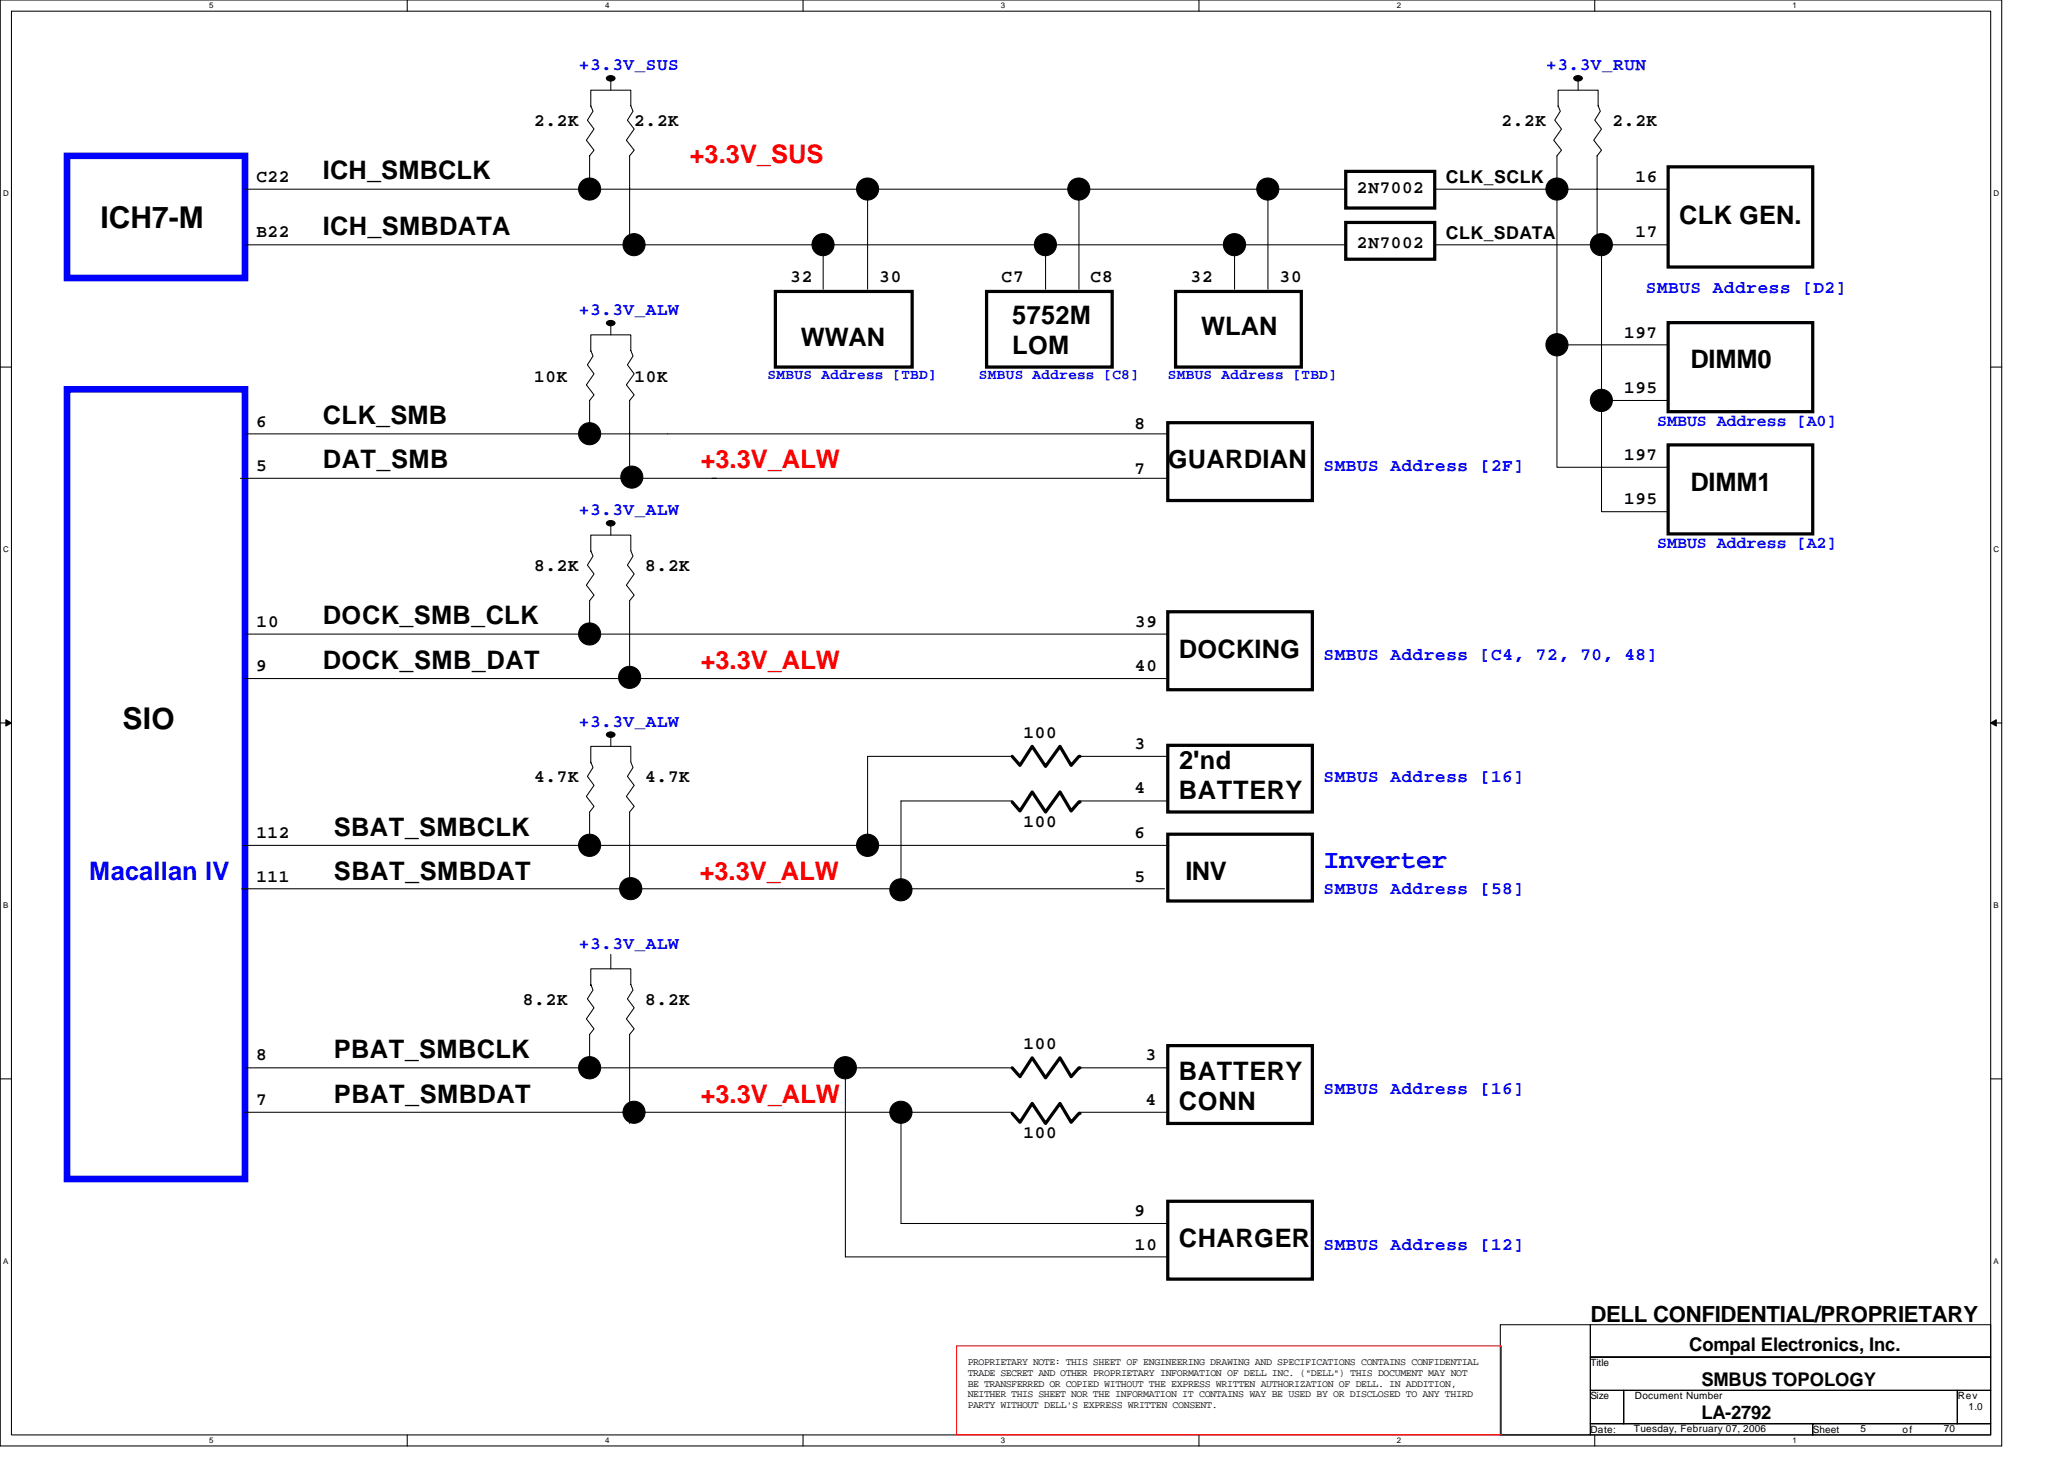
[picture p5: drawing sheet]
<svg xmlns="http://www.w3.org/2000/svg" width="297mm" height="210mm" viewBox="0 0 297 210" stroke-linecap="round" stroke-linejoin="round" font-family="sans-serif">
<path d="M0 0h288.1v208h-288.1zM1.6 1.6h284.9v204.8h-284.9z" fill="none" stroke="#000" stroke-width=".15"/>
<g fill="#fff">
<path d="M30.1 .2h.6v1.2h-.6z"/>
<path d="M30.1 206.6h.6v1.3h-.6z"/>
</g>
<path d="M58.6 0v1.6M58.6 206.4v1.6" fill="none" stroke="#000" stroke-width=".15"/>
<g fill="#fff">
<path d="M87.1 .2h.6v1.2h-.6z"/>
<path d="M87.1 206.6h.6v1.3h-.6z"/>
</g>
<path d="M115.6 0v1.6M115.6 206.4v1.6" fill="none" stroke="#000" stroke-width=".15"/>
<g fill="#fff">
<path d="M144 .2h.6v1.2h-.6z"/>
<path d="M144 206.6h.6v1.3h-.6z"/>
</g>
<path d="M172.5 0v1.6M172.5 206.4v1.6" fill="none" stroke="#000" stroke-width=".15"/>
<g fill="#fff">
<path d="M201 .2h.6v1.2h-.6z"/>
<path d="M201 206.6h.6v1.3h-.6z"/>
</g>
<path d="M229.5 0v1.6M229.5 206.4v1.6" fill="none" stroke="#000" stroke-width=".15"/>
<g fill="#fff">
<path d="M258 .2h.6v1.2h-.6z"/>
<path d="M258 206.6h.6v1.3h-.6z"/>
<path d="M.4 27.2h.8v1.3h-.8z"/>
<path d="M286.9 27.2h.8v1.3h-.8z"/>
<path d="M.4 78.4h.8v1.3h-.8z"/>
<path d="M286.9 78.4h.8v1.3h-.8z"/>
</g>
<path d="M0 52.8h1.6M286.5 52.8h1.6" fill="none" stroke="#000" stroke-width=".15"/>
<g fill="#fff">
<path d="M.4 129.6h.8v1.3h-.8z"/>
<path d="M286.9 129.6h.7v1.3h-.7z"/>
</g>
<path d="M0 104h1.6M286.5 104h1.6" fill="none" stroke="#000" stroke-width=".15"/>
<path d="M.8 103.5l.8 .5-.8 .5zM286.5 104l.8-.5v1z" fill="#000" stroke="#000" stroke-width=".14"/>
<g fill="#fff">
<path d="M.4 180.8h.8v1.3h-.8z"/>
<path d="M286.9 180.8h.7v1.3h-.7z"/>
</g>
<g fill="none" stroke="#000" stroke-width=".15">
<path d="M85 15.4v-2.4h5.8v2.2l.3 .8-.8 1.3 1 1.3-1.2 1.6 1.2 1.4-.7 .8v12.8M85 15.2l.3 .8-.8 1.3 1 1.3-1.1 1.6 1.1 1.4-.6 .8v4.8M87.9 10.9v2.1M224.2 15.2l.4 .8-.9 1.3 1 1.3-1.1 1.6 1.1 1.4-.6 .8v44.8h16M224.2 15.4v-2.4h5.8v2.2l.3 .8-.8 1.3 1 1.3-1.1 1.6 1.1 1.4-.7 .8v12.8M227.1 10.9v2.1M35.3 27.2h158.4M35.3 35.2h158.4M118.5 35.2v6.4M124.9 27.2v14.4M150.5 35.2v6.4M155.3 27.2v14.4"/>
<path d="M177.7 35.2v6.4M182.5 27.2v14.4M206.5 27.2h33.6M206.5 35.2h33.6M230.5 35.2v38.4h9.6M85 50.4l.3 .8-.8 1.3 1 1.3-1.1 1.6 1.1 1.4-.6 .8v4.8M85 50.6v-2.4h5.8v2.2l.3 .8-.8 1.3 1 1.3-1.2 1.6 1.2 1.4-.7 .8v11.4M87.9 46.1v2.1M224.1 49.6h16M230.5 57.6h9.6M34.6 68.8h133.5M35.3 62.4h132.8"/>
<path d="M85 79.2l.3 .8-.8 1.3 1 1.3-1.1 1.6 1.1 1.4-.6 .8v4.8M85 79.4v-2.4h5.8v2.2l.3 .8-.8 1.3 1 1.3-1.2 1.6 1.2 1.4-.7 .8v11.2M87.9 74.9v2.1M35.3 97.6h132.8M35.3 91.2h132.8M85 109.6l.3 .8-.8 1.3 1 1.3-1.1 1.6 1.1 1.4-.6 .8v4.8M85 109.8v-2.4h5.8v2.2l.3 .8-.8 1.3 1 1.3-1.2 1.6 1.2 1.4-.7 .8v11.1M87.9 105.3v2.1M145.7 108.8h-20.8v12.8M145.7 115.2h-16v12.8M155.3 108.8h12.8M155.3 115.2h12.8"/>
<path d="M34.8 127.9h132.8M34.9 121.6h133.3M87.9 137.3v2.1M0 155.2h1.6M35.3 153.6h110.4M85 141.6l.3 .8-.8 1.3 1 1.3-1.1 1.6 1.1 1.4-.6 .8v4.8M85 141.8v-2.4h5.8v2.2l.3 .8-.8 1.3 1 1.3-1.2 1.6 1.2 1.4-.7 .8v12.8M121.7 153.6v27.2h46.4M155.3 153.6h12.8M286.5 155.2h1.6M35.3 160h110.4M129.7 160v16h38.4"/>
<path d="M155.3 160h12.8M215.9 190.6h13v15.8h-13zM228.9 190.6h57.6v4.6h-57.6zM228.9 195.2h57.6v4.8h-57.6zM228.9 204.8h32v1.6h-32zM228.9 200h4.8v4.8h-4.8zM233.7 200h48v4.8h-48zM260.9 204.8h25.6v1.6h-25.6zM281.7 200h4.8v4.8h-4.8z"/>
</g>
<path d="M137.7 193.6h78.4v12.8h-78.4z" fill="none" stroke="#f00" stroke-width=".15"/>
<g fill="#000" stroke="#000" stroke-width=".15">
<path d="M87.4 11.1a.77 .77 0 0 1 1.1 .2 .69 .69 0 0 1-.6 .4 .69 .69 0 0 1-.6-.4z" fill-rule="evenodd"/>
<path d="M226.6 11.1a.77 .77 0 0 1 1.1 .2 .69 .69 0 0 1-.6 .4 .69 .69 0 0 1-.6-.4z" fill-rule="evenodd"/>
<path d="M87.4 46.3a.77 .77 0 0 1 1.1 .2 .7 .7 0 0 1-1.2 0z" fill-rule="evenodd"/>
<path d="M87.4 75.1a.77 .77 0 0 1 1.1 .2 .69 .69 0 0 1-.6 .4 .69 .69 0 0 1-.6-.4z" fill-rule="evenodd"/>
<path d="M87.4 105.5a.77 .77 0 0 1 1.1 .2 .69 .69 0 0 1-.6 .4 .69 .69 0 0 1-.6-.4z" fill-rule="evenodd"/>
<circle cx="84.9" cy="27.2" r="1.59"/>
<circle cx="91.2" cy="35.2" r="1.59"/>
<circle cx="118.4" cy="35.2" r="1.59"/>
<circle cx="124.9" cy="27.2" r="1.59"/>
<circle cx="150.4" cy="35.2" r="1.59"/>
<circle cx="155.3" cy="27.2" r="1.59"/>
<circle cx="177.7" cy="35.2" r="1.6"/>
<circle cx="182.5" cy="27.2" r="1.59"/>
<circle cx="224.1" cy="27.2" r="1.59"/>
<circle cx="230.5" cy="35.2" r="1.59"/>
<circle cx="224.1" cy="49.6" r="1.6"/>
<circle cx="230.5" cy="57.6" r="1.6"/>
<circle cx="84.9" cy="62.4" r="1.59"/>
<circle cx="90.9" cy="68.6" r="1.59"/>
<circle cx="84.9" cy="91.2" r="1.59"/>
<circle cx="90.6" cy="97.5" r="1.59"/>
<circle cx="84.8" cy="121.6" r="1.6"/>
<circle cx="90.8" cy="127.8" r="1.6"/>
<circle cx="124.9" cy="121.6" r="1.6"/>
<circle cx="129.7" cy="128" r="1.6"/>
<circle cx="84.8" cy="153.6" r="1.6"/>
<circle cx="121.6" cy="153.6" r="1.6"/>
<circle cx="91.2" cy="160" r="1.59"/>
<circle cx="129.7" cy="160" r="1.6"/>
</g>
<g fill="none" stroke="#000" stroke-width=".47">
<path d="M193.7 24.7h12.8v5.2h-12.8zM193.7 32h12.8v5.3h-12.8zM240.1 24h20.8v14.4h-20.8zM111.6 41.9h19.7v10.9h-19.7zM142 41.9h18.1v10.9h-18.1zM169.2 41.9h18.1v10.9h-18.1zM240.1 46.4h20.8v12.8h-20.8zM168.1 60.8h20.8v11.2h-20.8zM240.1 64h20.8v12.8h-20.8zM168.1 88h20.8v11.2h-20.8zM145.7 108.8l1.1 1.3 1.7-2.7 2 2.9 2-2.9 1.7 2.7 1.1-1.3h.1M145.7 115.4l1.1 1.3 1.7-2.8 2 2.9 2-2.9 1.7 2.8 1.1-1.3h.1"/>
<path d="M168.1 107.2h20.8v9.6h-20.8zM168.1 120h20.8v9.6h-20.8zM145.7 153.6l1.1 1.3 1.7-2.7 2 2.9 2-2.9 1.7 2.7 1.1-1.3h.1M168.1 150.4h20.8v11.2h-20.8zM145.7 160.2l1.1 1.3 1.7-2.8 2 2.9 2-2.9 1.7 2.8 1.1-1.3h.1M168.1 172.8h20.8v11.2h-20.8z"/>
</g>
<path d="M9.6 22.4h25.7v17.6h-25.7zM9.6 56h25.7v113.6h-25.7z" fill="none" stroke="#00f" stroke-width=".95"/>
<g font-size="4.3">
<text x="14.5" y="32.8">ICH7-M</text>
<text x="17.6" y="104.8">SIO</text>
</g>
<text font-size="3.8" fill="#00f" x="190.5" y="124.8">Inverter</text>
<g font-size="3.7" fill="#f00">
<text x="99.3" y="23.4">+3.3V_SUS</text>
<text x="100.9" y="67.4">+3.3V_ALW</text>
<text x="100.9" y="96.2">+3.3V_ALW</text>
<text x="100.7" y="126.6">+3.3V_ALW</text>
<text x="100.9" y="158.6">+3.3V_ALW</text>
</g>
<g font-size="3.7">
<text x="46.5" y="25.8">ICH_SMBCLK</text>
<text x="46.5" y="33.8">ICH_SMBDATA</text>
<text x="241.7" y="32.2">CLK GEN.</text>
<text x="145.7" y="46.6">5752M</text>
<text x="115.3" y="49.8">WWAN</text>
<text x="145.7" y="50.9">LOM</text>
<text x="172.9" y="48.2">WLAN</text>
<text x="243.3" y="53">DIMM0</text>
<text x="46.5" y="61">CLK_SMB</text>
<text x="46.5" y="67.4">DAT_SMB</text>
<text x="168.1" y="67.4">GUARDIAN</text>
<text x="243.3" y="70.6">DIMM1</text>
<text x="46.5" y="89.8">DOCK_SMB_CLK</text>
<text x="169.7" y="94.6">DOCKING</text>
<text x="46.5" y="96.2">DOCK_SMB_DAT</text>
<text x="169.7" y="110.6">2'nd</text>
<text x="169.7" y="114.9">BATTERY</text>
<text x="48" y="120.2">SBAT_SMBCLK</text>
<text x="48" y="126.6">SBAT_SMBDAT</text>
<text x="170.6" y="126.6">INV</text>
<text x="48" y="152.2">PBAT_SMBCLK</text>
<text x="169.7" y="155.4">BATTERY</text>
<text x="48" y="158.6">PBAT_SMBDAT</text>
<text x="169.7" y="159.7">CONN</text>
<text x="169.7" y="179.4">CHARGER</text>
</g>
<text font-size="3.7" fill="#00f" x="12.8" y="126.6">Macallan IV</text>
<text font-size="3.2" x="228.9" y="190.2">DELL CONFIDENTIAL/PROPRIETARY</text>
<g font-size="2.7">
<text x="243.1" y="194.4">Compal Electronics, Inc.</text>
<text x="244.9" y="199.3">SMBUS TOPOLOGY</text>
<text x="244.9" y="204.2">LA-2792</text>
</g>
<g font-size="2.5" fill="#00f">
<text x="83.3" y="10.1">+3.3V_SUS</text>
<text x="222.5" y="10.1">+3.3V_RUN</text>
<text x="83.3" y="45.4">+3.3V_ALW</text>
<text x="236.9" y="42.1">SMBUS Address [D2]</text>
<text x="190.5" y="67.8">SMBUS Address [2F]</text>
<text x="83.3" y="74.1">+3.3V_ALW</text>
<text x="190.5" y="95">SMBUS Address [C4, 72, 70, 48]</text>
<text x="83.3" y="104.6">+3.3V_ALW</text>
<text x="190.5" y="112.6">SMBUS Address [16]</text>
<text x="190.5" y="128.6">SMBUS Address [58]</text>
<text x="83.3" y="136.6">+3.3V_ALW</text>
<text x="190.5" y="157.4">SMBUS Address [16]</text>
<text x="190.5" y="179.8">SMBUS Address [12]</text>
</g>
<g font-size="2.5">
<text x="76.9" y="18.1">2.2K</text>
<text x="91.3" y="18.1">2.2K</text>
<text x="216.1" y="18.1">2.2K</text>
<text x="232.1" y="18.1">2.2K</text>
<text x="36.9" y="26.1">C22</text>
<text x="195.3" y="27.7">2N7002</text>
<text x="208.1" y="26.4">CLK_SCLK</text>
<text x="235.3" y="26.1">16</text>
<text x="36.9" y="34.1">B22</text>
<text x="195.3" y="35.8">2N7002</text>
<text x="208.1" y="34.4">CLK_SDATA</text>
<text x="235.3" y="34.1">17</text>
<text x="113.7" y="40.6">32</text>
<text x="126.5" y="40.6">30</text>
<text x="144.1" y="40.6">C7</text>
<text x="156.9" y="40.6">C8</text>
<text x="171.3" y="40.6">32</text>
<text x="184.1" y="40.6">30</text>
<text x="233.7" y="48.6">197</text>
<text x="76.9" y="54.9">10K</text>
<text x="91.3" y="54.9">10K</text>
<text x="233.7" y="56.6">195</text>
<text x="36.8" y="61.4">6</text>
<text x="163.3" y="61.7">8</text>
<text x="36.8" y="67.8">5</text>
<text x="163.3" y="68.2">7</text>
<text x="233.7" y="66.1">197</text>
<text x="233.7" y="72.6">195</text>
<text x="76.9" y="82.1">8.2K</text>
<text x="92.9" y="82.1">8.2K</text>
<text x="36.9" y="90.1">10</text>
<text x="163.3" y="90.1">39</text>
<text x="36.8" y="96.6">9</text>
<text x="163.3" y="96.6">40</text>
<text x="147.3" y="106.2">100</text>
<text x="163.3" y="107.8">3</text>
<text x="76.9" y="112.6">4.7K</text>
<text x="92.9" y="112.6">4.7K</text>
<text x="147.3" y="119">100</text>
<text x="163.3" y="114.2">4</text>
<text x="36.9" y="120.6">112</text>
<text x="163.3" y="120.6">6</text>
<text x="36.9" y="127">111</text>
<text x="163.3" y="127">5</text>
<text x="75.3" y="144.6">8.2K</text>
<text x="92.9" y="144.6">8.2K</text>
<text x="36.8" y="152.6">8</text>
<text x="147.3" y="151">100</text>
<text x="164.9" y="152.6">3</text>
<text x="36.8" y="159">7</text>
<text x="164.9" y="159">4</text>
<text x="147.3" y="163.8">100</text>
<text x="163.3" y="175">9</text>
<text x="163.3" y="179.8">10</text>
</g>
<g font-size="2.4" fill="#00f">
<text x="238.5" y="61.2">SMBUS Address [A0]</text>
<text x="238.5" y="78.8">SMBUS Address [A2]</text>
</g>
<g font-size="2.1" fill="#00f">
<text x="110.5" y="54.5">SMBUS Address [TBD]</text>
<text x="140.9" y="54.5">SMBUS Address [C8]</text>
<text x="168.1" y="54.5">SMBUS Address [TBD]</text>
</g>
<g font-size="1.4">
<text x="139.3" y="196.4">PROPRIETARY NOTE: THIS SHEET OF ENGINEERING DRAWING AND SPECIFICATIONS CONTAINS CONFIDENTIAL</text>
<text x="139.3" y="197.9">TRADE SECRET AND OTHER PROPRIETARY INFORMATION OF DELL INC. (&quot;DELL&quot;) THIS DOCUMENT MAY NOT</text>
<text x="228.9" y="196.5">Title</text>
<text x="139.3" y="199.5">BE TRANSFERRED OR COPIED WITHOUT THE EXPRESS WRITTEN AUTHORIZATION OF DELL. IN ADDITION,</text>
<text x="139.3" y="201">NEITHER THIS SHEET NOR THE INFORMATION IT CONTAINS WAY BE USED BY OR DISCLOSED TO ANY THIRD</text>
<text x="139.3" y="202.6">PARTY WITHOUT DELL'S EXPRESS WRITTEN CONSENT.</text>
<text x="228.9" y="201.3">Size</text>
<text x="235.3" y="201.3">Document Number</text>
<text x="281.7" y="201.3">Rev</text>
<text x="283.3" y="202.9">1.0</text>
<text x="228.9" y="206.1">Date:</text>
<text x="235.1" y="206">Tuesday, February 07, 2006</text>
<text x="260.9" y="206.1">Sheet</text>
<text x="267.8" y="206">5</text>
<text x="273.8" y="206.1">of</text>
<text x="279.8" y="206">70</text>
</g>
<g font-size="1.1">
<text x="30.1" y="1.2">5</text>
<text x="87.1" y="1.2">4</text>
<text x="144" y="1.2">3</text>
<text x="201" y="1.2">2</text>
<text x="258" y="1.2">1</text>
<text x=".4" y="28.2">D</text>
<text x="286.9" y="28.2">D</text>
<text x=".4" y="79.4">C</text>
<text x="286.9" y="79.4">C</text>
<text x=".4" y="130.6">B</text>
<text x="286.9" y="130.6">B</text>
<text x=".4" y="181.8">A</text>
<text x="286.9" y="181.8">A</text>
<text x="30.1" y="207.6">5</text>
<text x="87.1" y="207.6">4</text>
<text x="144" y="207.6">3</text>
<text x="201" y="207.6">2</text>
<text x="258" y="207.6">1</text>
</g>
</svg>
